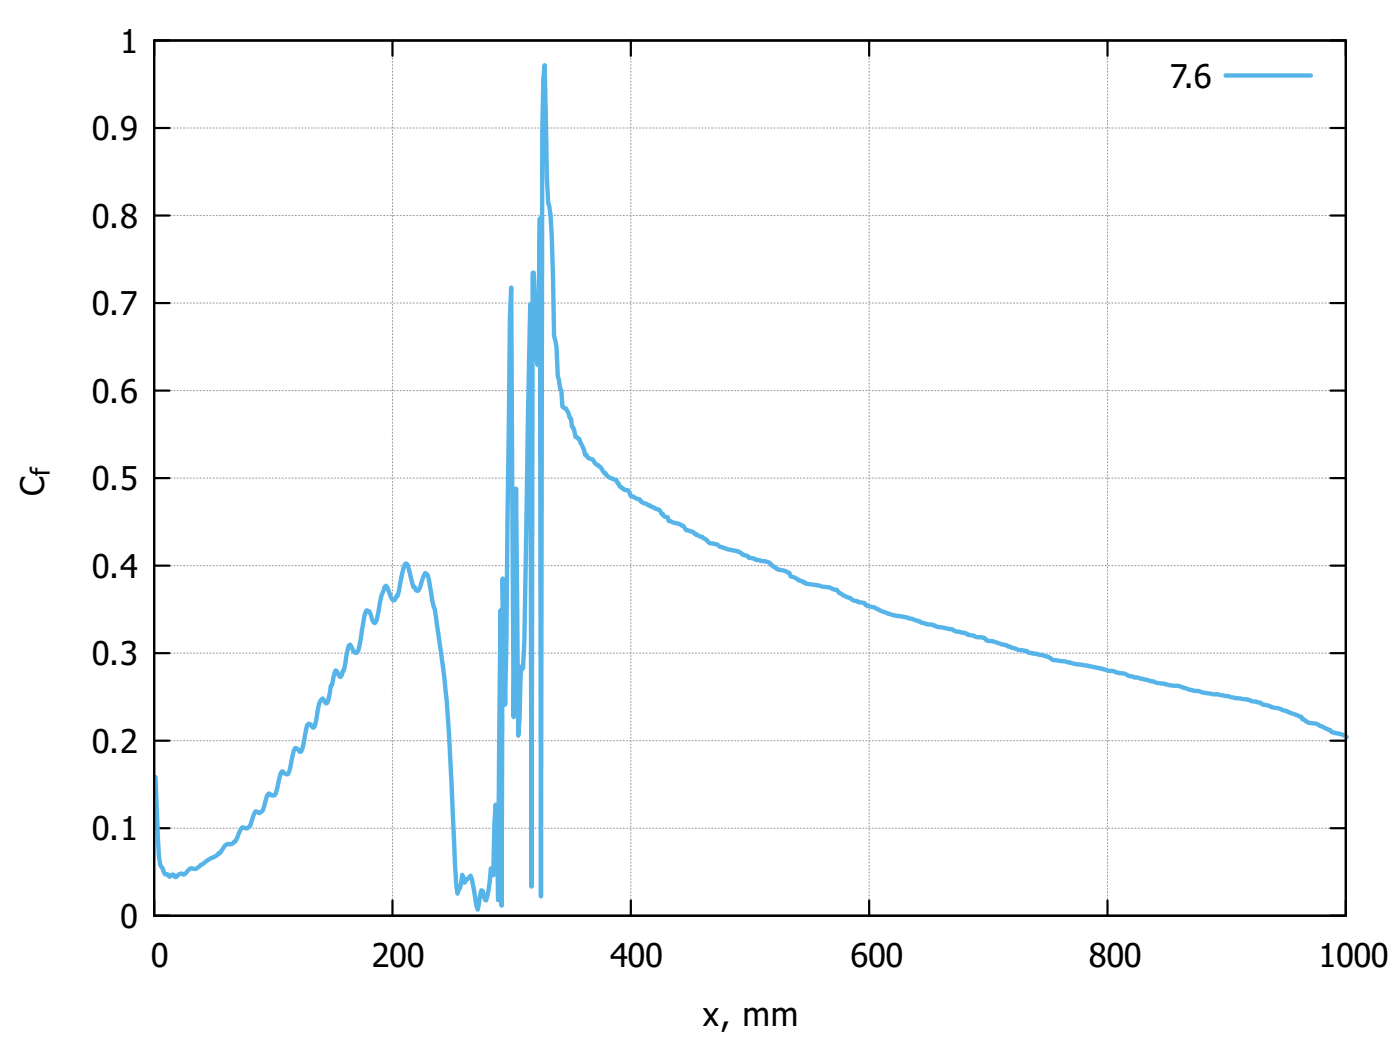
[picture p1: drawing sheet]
<svg xmlns="http://www.w3.org/2000/svg" width="226mm" height="168mm" viewBox="0 0 226 168" stroke-linecap="round" stroke-linejoin="round" font-family="sans-serif">
<g fill="none" stroke="#a0a0a4" stroke-width=".18" stroke-dasharray=".2 .4">
<path d="M24.9 6.5h192.1M24.9 34.7h192.1M24.9 20.6h192.1M24.9 48.8h192.1M24.9 77h192.1M24.9 62.9h192.1M24.9 91.2h192.1M24.9 119.4h192.1M24.9 105.3h192.1M24.9 133.5h192.1M24.9 147.6h192.1M24.9 147.6v-141.1"/>
<path d="M63.3 147.6v-141.1M101.7 147.6v-141.1M140.2 147.6v-141.1M178.6 147.6v-141.1M217 147.6v-141.1"/>
</g>
<g fill="none" stroke="#000" stroke-width=".35">
<path d="M24.9 6.5h192.1v141.1h-192.1zM27.3 6.5h-2.4v2.5M63.3 6.5v2.5M101.7 6.5v2.5M140.2 6.5v2.5M178.6 6.5v2.5M214.6 6.5h2.4v2.5M24.9 34.7h2.4M24.9 20.6h2.4M214.6 34.7h2.4M214.6 20.6h2.4M24.9 48.8h2.4"/>
<path d="M214.6 48.8h2.4M24.9 77h2.4M24.9 62.9h2.4M214.6 77h2.4M214.6 62.9h2.4M24.9 91.2h2.4M214.6 91.2h2.4M24.9 119.4h2.4M24.9 105.3h2.4M214.6 119.4h2.4M214.6 105.3h2.4M24.9 133.5h2.4"/>
<path d="M214.6 133.5h2.4M24.9 145.1v2.5h2.4M63.3 145.1v2.5M101.7 145.1v2.5M140.2 145.1v2.5M178.6 145.1v2.5M217 145.1v2.5h-2.4"/>
</g>
<path d="M197.6 12.2h13.8M217.2 118.8l-.4-.3-.8-.2a2.07 2.07 0 0 1-1.5-.7l-1.5-.6a3 3 0 0 0-2-.5l-.4-.2-.2-.2-.3-.2-.2-.4-3.7-1.4-1.1-.1-1-.4a.76 .76 0 0 1-.8-.3l-1.5-.3-.6-.3-1.9-.2-2.9-.6-2.3-.3-.8-.2a7.2 7.2 0 0 1-3.1-.8l-1.5-.2-1-.2-1.1-.1-.6-.3-3.9-.8-.7-.4-1.4-.2-.4-.2-.9-.1-1-.4-2.1-.4-1.9-.2-1.2-.4-2.3-.3a.66 .66 0 0 1-.8-.3l-.3-.3-3.3-.6-.2-.3-1.3-.2-1.2-.3-.2-.2h-.4l-.2-.2-.8-.2-1.5-.5-1-.1a.95 .95 0 0 0-.9-.5h-.6l-.6-.3-.8-.1-.5-.3-1.4-.2-.7-.4-1.6-.3a2.42 2.42 0 0 1-1.5-.4l-1-.1-1.1-.5-2-.6-2.3-.3-1.9-.7-.9-.5-1.2-.3-.4-.2a.83 .83 0 0 0-.8-.4l-1.3-.4-.4-.3-1.2-.4-.1-.3a.92 .92 0 0 1-.8-.6l-.4-.1-1-.4-3.6-.5-.6-.4-.6-.1-.5-.5-.8-.3-.2-.5-.8-.3a2.22 2.22 0 0 1-1.5-.6h-.2l-.6-.6-.4-.2-1.9-.4-.2-.2-1-.1-.1-.3-.8-.2-.8-.6-1.7-.3-1.2-.4a2.63 2.63 0 0 0-1.5-.5l-1.4-1.1-.7-.2-.8-.6-1-.2-.4-.6a4.1 4.1 0 0 0-1.9-.7l-.6-.2-.1-.7a.66 .66 0 0 1-.8-.5h-.2l-.4-.6-2.9-1.3a.85 .85 0 0 0-.7-.6l-1-.4-.2-.6a.76 .76 0 0 0-.8-.3l-.8-.6-.1-.5h-.2l-.2-.6h-.2a2.22 2.22 0 0 1-1.6-1.1h-.1l-.6-.9-.4-.3a1.21 1.21 0 0 1-.8-.8l-.4-.2a.94 .94 0 0 1-.7-.7h-.2l-.2-.8-.8-1.8-.6-.3-.3-1.5-.3-.1-.1-1.3-.2-.2-.2-.7-.4-.8-.6-.3-.2-2.6-.2-.2-.3-2.1-.3-4.7-.3-1.8-.4-16.3-.2-3-.4-2.1-.2-4.2-.4-18-.2 2.2-.1 8.7-.3 123.1-.1-109.3-.4 23.6-.2-1.5-.4-13.4-.2 .1-.2 98.9-.2-93.8-.9 54.2-.3 4.4-.1-.4-.2 1.3-.2 7.2-.2 2.8-.4-39.9-.4 36.9-.4-69.3-.2 4.8-.5 51.9-.2 10.5-.4-20.3-.2 52.8-.2-47.7-.4 46.8-.2-13.2-.2-2.2-.2 3.1-.1 8.3-.3-.3-.1-.8a19.9 19.9 0 0 1-.8 5.1l-.2-.1-.4-1.4-.2-.1-.6 3.1-.2-.6-.7-4.3-.2-.6-1 1.2-.4-1.3a6.7 6.7 0 0 1-.7 3 162.4 162.4 0 0 1-.8-13.4 237.9 237.9 0 0 0-1.7-24.3l-.8-5.4a14.7 14.7 0 0 0-.8-4.1l-.7-4.1-.4-.3-1 2.6-.2 .2h-.2l-.3-.6h-.3l-.7-3.1-.2-.5-.2-.2-.4 .6-1 4.6h-.1l-.4 .8a1.23 1.23 0 0 1-.8-1.2l-.4-1-.2-.2-.2 .2-.5 1.6-.2 1a8.3 8.3 0 0 1-.8 3.2h-.2l-.2-.4-.6-1.5-.4-.2-.4 1.1-.9 5.4-.2 .4h-.4l-.7-1.3-.3 .2-.7 3.9-.2 .1-.2 .7-.2 .3-.6-.9-.2-.2-.5 2.4-.2 .1-.6 2.8-.2 .1-.6-.8a2.43 2.43 0 0 0-.8 1.9l-.5 2.7-.2 .1-.4-.5-.2-.2h-.2l-.2 .3-.6 3-.3 1.2-.3 .1-.5-.6h-.2l-.2 .3-.6 2.7-.4 1.2-.3-.1-.6-.4-.2 .3-.6 2.4-.4 1.1a.74 .74 0 0 1-.9-.2 3.9 3.9 0 0 0-.8 2.1 1.24 1.24 0 0 1-.8 1l-.6-.2-.9 2.4a.67 .67 0 0 1-1 .2l-.2-.1-.2 .2-.9 2.1h-.2a1.03 1.03 0 0 1-1.2 .4l-.7 .9a3.4 3.4 0 0 1-1.8 1.4l-2.5 1.7h-.6a.86 .86 0 0 0-.9 .6l-.4 .3-.4-.1-.4 .1-.5 .5-.4-.5h-.2l-.4 .4-.4-.4h-.4l-.4-.9-.4-.6-.2-1.3-.1-3-.4-9.9" fill="none" stroke="#56b4e9" stroke-width=".71"/>
<g font-size="5.3">
<text x="19.4" y="8.5">1</text>
<text x="188.7" y="14.1">7.6</text>
<text x="14.8" y="22.6">0.9</text>
<text x="14.8" y="36.7">0.8</text>
<text x="14.8" y="50.8">0.7</text>
<text x="14.8" y="64.9">0.6</text>
<text x="7.1" y="79.9" transform="rotate(-90 7.1 79.9)">C</text>
<text x="14.8" y="79">0.5</text>
<text x="14.8" y="93.1">0.4</text>
<text x="14.8" y="107.2">0.3</text>
<text x="14.8" y="121.3">0.2</text>
<text x="14.8" y="135.4">0.1</text>
<text x="19.4" y="149.5">0</text>
<text x="24.3" y="155.9">0</text>
<text x="59.9" y="155.9">200</text>
<text x="98.4" y="155.9">400</text>
<text x="137.2" y="155.9">600</text>
<text x="175.6" y="155.9">800</text>
<text x="212.6" y="155.9">1000</text>
<text x="113.4" y="165.4">x, mm</text>
</g>
<text font-size="4.2" x="8.1" y="76.7" transform="rotate(-90 8.1 76.7)">f</text>
</svg>
